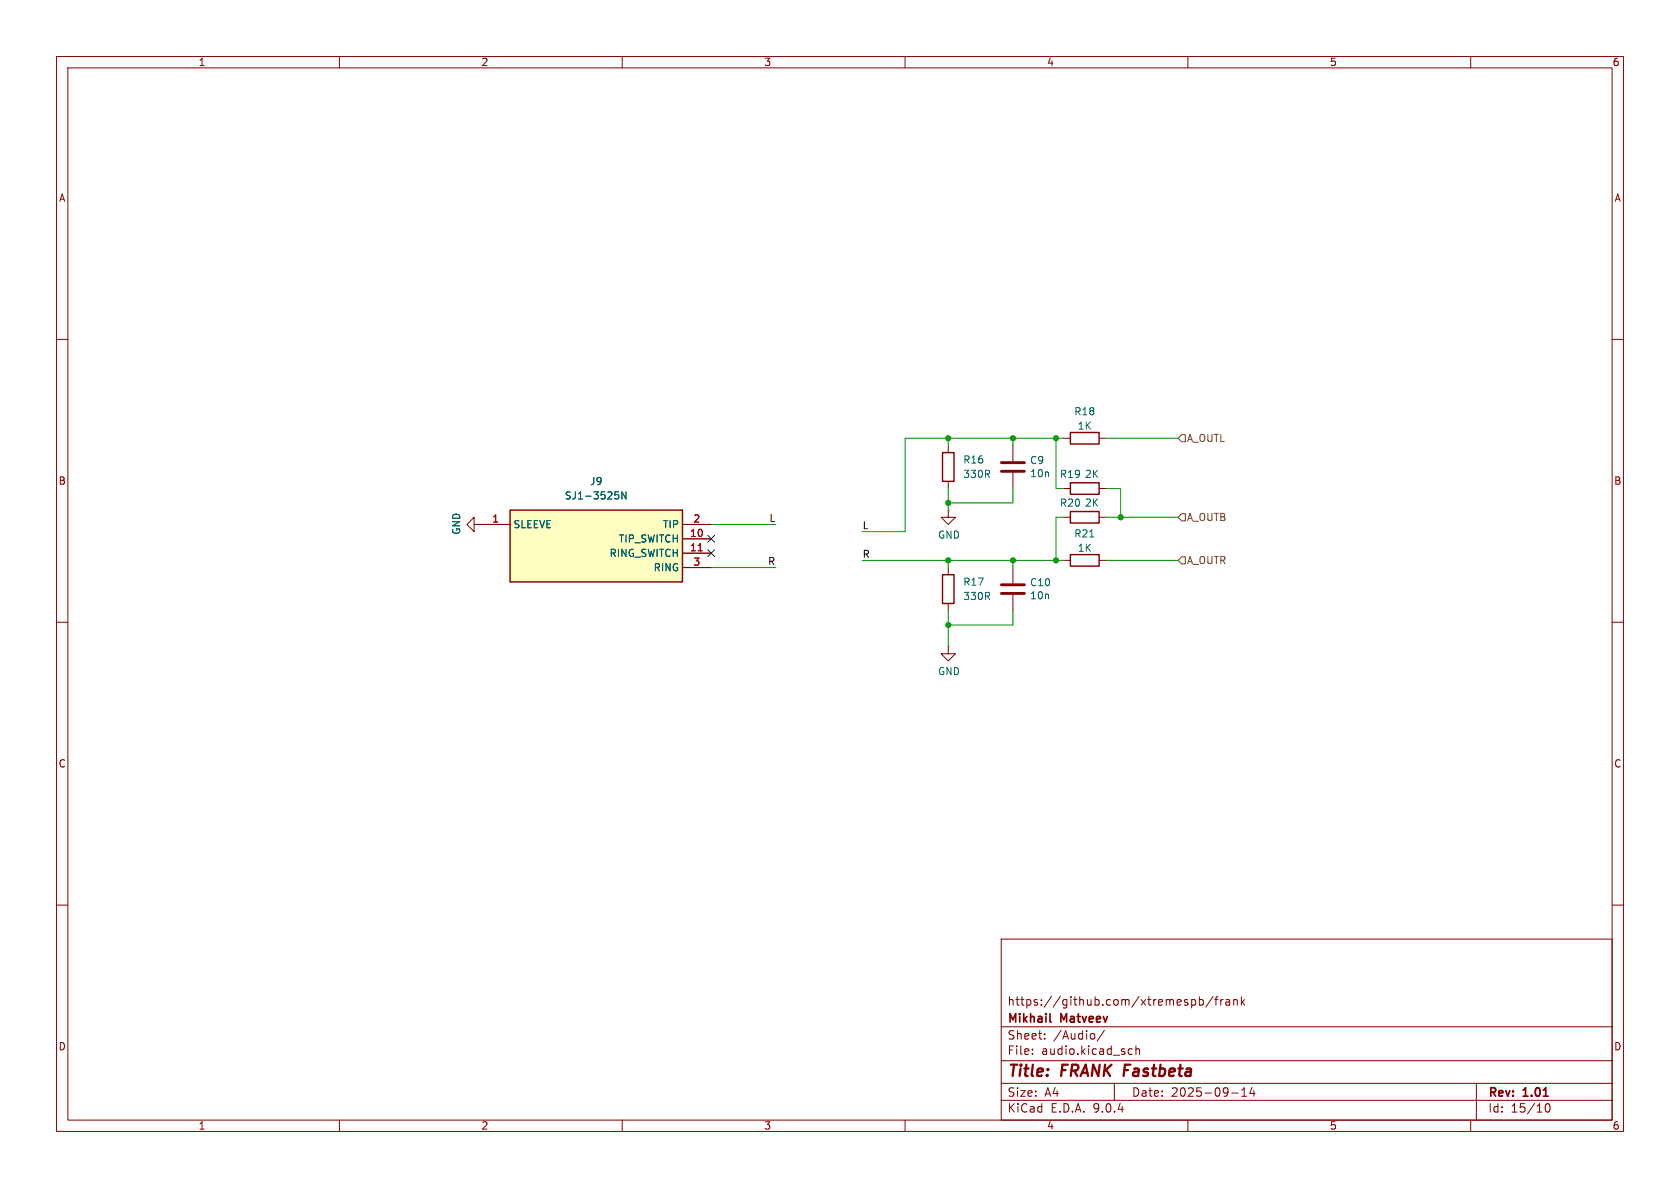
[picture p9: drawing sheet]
(kicad_sch
 (version 20250114)
 (generator "eeschema")
 (generator_version "9.0")
 (paper "A4")
 (title_block
  (title "${NAME} ${MODEL}")
  (date "${DATE}")
  (rev "${VERSION}")
  (company "Mikhail Matveev")
  (comment 1 "https://github.com/xtremespb/frank"))
 (lib_symbols
  (symbol "Device:C"
   (pin_numbers (hide yes))
   (pin_names
    (offset 0.254)) (exclude_from_sim no) (in_bom yes) (on_board yes)
   (property "Reference" "C" (at 0.635 2.54 0) (effects (font (size 1.27 1.27)) (justify left)))
   (property "Value" "C" (at 0.635 -2.54 0) (effects (font (size 1.27 1.27)) (justify left)))
   (property "Footprint" "" (at 0.9652 -3.81 0) (effects (font (size 1.27 1.27)) (hide yes)))
   (property "Datasheet" "~" (at 0 0 0) (effects (font (size 1.27 1.27)) (hide yes)))
   (property "Description" "Unpolarized capacitor" (at 0 0 0) (effects (font (size 1.27 1.27)) (hide yes)))
   (symbol "C_0_1"
    (polyline (pts (xy -2.032 0.762) (xy 2.032 0.762)) (stroke (width 0.508) (type default)) (fill (type none)))
    (polyline (pts (xy -2.032 -0.762) (xy 2.032 -0.762)) (stroke (width 0.508) (type default)) (fill (type none))))
   (symbol "C_1_1"
    (pin passive line (at 0 3.81 270) (length 2.794) (name "~" (effects (font (size 1.27 1.27)))) (number "1" (effects (font (size 1.27 1.27)))))
    (pin passive line (at 0 -3.81 90) (length 2.794) (name "~" (effects (font (size 1.27 1.27)))) (number "2" (effects (font (size 1.27 1.27))))))
   (embedded_fonts no))
  (symbol "Device:R"
   (pin_numbers (hide yes))
   (pin_names
    (offset 0)) (exclude_from_sim no) (in_bom yes) (on_board yes)
   (property "Reference" "R" (at 2.032 0 90) (effects (font (size 1.27 1.27))))
   (property "Value" "R" (at 0 0 90) (effects (font (size 1.27 1.27))))
   (property "Footprint" "" (at -1.778 0 90) (effects (font (size 1.27 1.27)) (hide yes)))
   (property "Datasheet" "~" (at 0 0 0) (effects (font (size 1.27 1.27)) (hide yes)))
   (property "Description" "Resistor" (at 0 0 0) (effects (font (size 1.27 1.27)) (hide yes)))
   (symbol "R_0_1"
    (rectangle (start -1.016 -2.54) (end 1.016 2.54) (stroke (width 0.254) (type default)) (fill (type none))))
   (symbol "R_1_1"
    (pin passive line (at 0 3.81 270) (length 1.27) (name "~" (effects (font (size 1.27 1.27)))) (number "1" (effects (font (size 1.27 1.27)))))
    (pin passive line (at 0 -3.81 90) (length 1.27) (name "~" (effects (font (size 1.27 1.27)))) (number "2" (effects (font (size 1.27 1.27))))))
   (embedded_fonts no))
  (symbol "FRANK:SJ1-3525N" (exclude_from_sim no) (in_bom yes) (on_board yes)
   (property "Reference" "J8" (at 20.32 7.62 0) (effects (font (size 1.27 1.27))))
   (property "Value" "SJ1-3525N" (at 20.32 5.08 0) (effects (font (size 1.27 1.27))))
   (property "Footprint" "SJ13525N" (at 36.83 -94.92 0) (effects (font (size 1.27 1.27)) (justify left top) (hide yes)))
   (property "Datasheet" "https://www.sameskydevices.com/product/resource/sj1-352xn.pdf" (at 36.83 -194.92 0) (effects (font (size 1.27 1.27)) (justify left top) (hide yes)))
   (property "Description" "3.5 mm, Stereo, Right Angle, Through Hole, 3 Conductors, 2 Internal Switches, Audio Jack Connector" (at 0 0 0) (effects (font (size 1.27 1.27)) (hide yes)))
   (property "Height" "" (at 36.83 -394.92 0) (effects (font (size 1.27 1.27)) (justify left top) (hide yes)))
   (property "Mouser Part Number" "490-SJ1-3525N" (at 36.83 -494.92 0) (effects (font (size 1.27 1.27)) (justify left top) (hide yes)))
   (property "Mouser Price/Stock" "https://www.mouser.co.uk/ProductDetail/CUI-Devices/SJ1-3525N?qs=WyjlAZoYn505QPmBO3I74g%3D%3D" (at 36.83 -594.92 0) (effects (font (size 1.27 1.27)) (justify left top) (hide yes)))
   (property "Manufacturer_Name" "Same Sky" (at 36.83 -694.92 0) (effects (font (size 1.27 1.27)) (justify left top) (hide yes)))
   (property "Manufacturer_Part_Number" "SJ1-3525N" (at 36.83 -794.92 0) (effects (font (size 1.27 1.27)) (justify left top) (hide yes)))
   (symbol "SJ1-3525N_1_1"
    (rectangle (start 5.08 2.54) (end 35.56 -10.16) (stroke (width 0.254) (type default)) (fill (type background)))
    (pin passive line (at 0 0 0) (length 5.08) (name "TIP" (effects (font (size 1.27 1.27)))) (number "2" (effects (font (size 1.27 1.27)))))
    (pin passive line (at 0 -2.54 0) (length 5.08) (name "TIP_SWITCH" (effects (font (size 1.27 1.27)))) (number "10" (effects (font (size 1.27 1.27)))))
    (pin passive line (at 0 -5.08 0) (length 5.08) (name "RING_SWITCH" (effects (font (size 1.27 1.27)))) (number "11" (effects (font (size 1.27 1.27)))))
    (pin passive line (at 0 -7.62 0) (length 5.08) (name "RING" (effects (font (size 1.27 1.27)))) (number "3" (effects (font (size 1.27 1.27)))))
    (pin passive line (at 40.64 0 180) (length 5.08) (name "SLEEVE" (effects (font (size 1.27 1.27)))) (number "1" (effects (font (size 1.27 1.27))))))
   (embedded_fonts no))
  (symbol "GND_1"
   (power)
   (pin_numbers (hide yes))
   (pin_names
    (offset 0) (hide yes)) (exclude_from_sim no) (in_bom yes) (on_board yes)
   (property "Reference" "#PWR" (at 0 -6.35 0) (effects (font (size 1.27 1.27)) (hide yes)))
   (property "Value" "GND" (at 0 -3.81 0) (effects (font (size 1.27 1.27))))
   (property "Footprint" "" (at 0 0 0) (effects (font (size 1.27 1.27)) (hide yes)))
   (property "Datasheet" "" (at 0 0 0) (effects (font (size 1.27 1.27)) (hide yes)))
   (property "Description" "Power symbol creates a global label with name \"GND\" , ground" (at 0 0 0) (effects (font (size 1.27 1.27)) (hide yes)))
   (symbol "GND_1_0_1"
    (polyline (pts (xy 0 0) (xy 0 -1.27) (xy 1.27 -1.27) (xy 0 -2.54) (xy -1.27 -1.27) (xy 0 -1.27)) (stroke (width 0) (type default)) (fill (type none))))
   (symbol "GND_1_1_1"
    (pin power_in line (at 0 0 270) (length 0) (name "~" (effects (font (size 1.27 1.27)))) (number "1" (effects (font (size 1.27 1.27))))))
   (embedded_fonts no))
  (symbol "GND_2"
   (power)
   (pin_numbers (hide yes))
   (pin_names
    (offset 0) (hide yes)) (exclude_from_sim no) (in_bom yes) (on_board yes)
   (property "Reference" "#PWR" (at 0 -6.35 0) (effects (font (size 1.27 1.27)) (hide yes)))
   (property "Value" "GND" (at 0 -3.81 0) (effects (font (size 1.27 1.27))))
   (property "Footprint" "" (at 0 0 0) (effects (font (size 1.27 1.27)) (hide yes)))
   (property "Datasheet" "" (at 0 0 0) (effects (font (size 1.27 1.27)) (hide yes)))
   (property "Description" "Power symbol creates a global label with name \"GND\" , ground" (at 0 0 0) (effects (font (size 1.27 1.27)) (hide yes)))
   (symbol "GND_2_0_1"
    (polyline (pts (xy 0 0) (xy 0 -1.27) (xy 1.27 -1.27) (xy 0 -2.54) (xy -1.27 -1.27) (xy 0 -1.27)) (stroke (width 0) (type default)) (fill (type none))))
   (symbol "GND_2_1_1"
    (pin power_in line (at 0 0 270) (length 0) (name "~" (effects (font (size 1.27 1.27)))) (number "1" (effects (font (size 1.27 1.27))))))
   (embedded_fonts no))
  (symbol "GND_3"
   (power)
   (pin_numbers (hide yes))
   (pin_names
    (offset 0) (hide yes)) (exclude_from_sim no) (in_bom yes) (on_board yes)
   (property "Reference" "#PWR" (at 0 -6.35 0) (effects (font (size 1.27 1.27)) (hide yes)))
   (property "Value" "GND" (at 0 -3.81 0) (effects (font (size 1.27 1.27))))
   (property "Footprint" "" (at 0 0 0) (effects (font (size 1.27 1.27)) (hide yes)))
   (property "Datasheet" "" (at 0 0 0) (effects (font (size 1.27 1.27)) (hide yes)))
   (property "Description" "Power symbol creates a global label with name \"GND\" , ground" (at 0 0 0) (effects (font (size 1.27 1.27)) (hide yes)))
   (symbol "GND_3_0_1"
    (polyline (pts (xy 0 0) (xy 0 -1.27) (xy 1.27 -1.27) (xy 0 -2.54) (xy -1.27 -1.27) (xy 0 -1.27)) (stroke (width 0) (type default)) (fill (type none))))
   (symbol "GND_3_1_1"
    (pin power_in line (at 0 0 270) (length 0) (name "~" (effects (font (size 1.27 1.27)))) (number "1" (effects (font (size 1.27 1.27))))))
   (embedded_fonts no)))
 (junction
  (at 167.64 88.9)
  (diameter 0)
  (color 0 0 0 0))
 (junction
  (at 167.64 110.49)
  (diameter 0)
  (color 0 0 0 0))
 (junction
  (at 167.64 77.47)
  (diameter 0)
  (color 0 0 0 0))
 (junction
  (at 179.07 99.06)
  (diameter 0)
  (color 0 0 0 0))
 (junction
  (at 167.64 99.06)
  (diameter 0)
  (color 0 0 0 0))
 (junction
  (at 186.69 99.06)
  (diameter 0)
  (color 0 0 0 0))
 (junction
  (at 179.07 77.47)
  (diameter 0)
  (color 0 0 0 0))
 (junction
  (at 186.69 77.47)
  (diameter 0)
  (color 0 0 0 0))
 (junction
  (at 198.12 91.44)
  (diameter 0)
  (color 0 0 0 0))
 (no_connect
  (at 125.73 95.25))
 (no_connect
  (at 125.73 97.79))
 (wire
  (pts (xy 160.02 77.47) (xy 167.64 77.47))
  (stroke (width 0) (type default)))
 (wire
  (pts (xy 179.07 99.06) (xy 186.69 99.06))
  (stroke (width 0) (type default)))
 (wire
  (pts (xy 198.12 86.36) (xy 198.12 91.44))
  (stroke (width 0) (type default)))
 (wire
  (pts (xy 167.64 114.3) (xy 167.64 110.49))
  (stroke (width 0) (type default)))
 (wire
  (pts (xy 179.07 88.9) (xy 167.64 88.9))
  (stroke (width 0) (type default)))
 (wire
  (pts (xy 186.69 77.47) (xy 187.96 77.47))
  (stroke (width 0) (type default)))
 (wire
  (pts (xy 167.64 99.06) (xy 179.07 99.06))
  (stroke (width 0) (type default)))
 (wire
  (pts (xy 179.07 77.47) (xy 186.69 77.47))
  (stroke (width 0) (type default)))
 (wire
  (pts (xy 179.07 110.49) (xy 167.64 110.49))
  (stroke (width 0) (type default)))
 (wire
  (pts (xy 167.64 86.36) (xy 167.64 88.9))
  (stroke (width 0) (type default)))
 (wire
  (pts (xy 137.16 100.33) (xy 125.73 100.33))
  (stroke (width 0) (type default)))
 (wire
  (pts (xy 179.07 107.95) (xy 179.07 110.49))
  (stroke (width 0) (type default)))
 (wire
  (pts (xy 187.96 86.36) (xy 186.69 86.36))
  (stroke (width 0) (type default)))
 (wire
  (pts (xy 195.58 99.06) (xy 208.28 99.06))
  (stroke (width 0) (type default)))
 (wire
  (pts (xy 137.16 92.71) (xy 125.73 92.71))
  (stroke (width 0) (type default)))
 (wire
  (pts (xy 179.07 78.74) (xy 179.07 77.47))
  (stroke (width 0) (type default)))
 (wire
  (pts (xy 167.64 77.47) (xy 179.07 77.47))
  (stroke (width 0) (type default)))
 (wire
  (pts (xy 198.12 91.44) (xy 195.58 91.44))
  (stroke (width 0) (type default)))
 (wire
  (pts (xy 186.69 99.06) (xy 187.96 99.06))
  (stroke (width 0) (type default)))
 (wire
  (pts (xy 179.07 86.36) (xy 179.07 88.9))
  (stroke (width 0) (type default)))
 (wire
  (pts (xy 187.96 91.44) (xy 186.69 91.44))
  (stroke (width 0) (type default)))
 (wire
  (pts (xy 160.02 77.47) (xy 160.02 93.98))
  (stroke (width 0) (type default)))
 (wire
  (pts (xy 186.69 91.44) (xy 186.69 99.06))
  (stroke (width 0) (type default)))
 (wire
  (pts (xy 167.64 77.47) (xy 167.64 78.74))
  (stroke (width 0) (type default)))
 (wire
  (pts (xy 152.4 99.06) (xy 167.64 99.06))
  (stroke (width 0) (type default)))
 (wire
  (pts (xy 186.69 77.47) (xy 186.69 86.36))
  (stroke (width 0) (type default)))
 (wire
  (pts (xy 167.64 99.06) (xy 167.64 100.33))
  (stroke (width 0) (type default)))
 (wire
  (pts (xy 195.58 86.36) (xy 198.12 86.36))
  (stroke (width 0) (type default)))
 (wire
  (pts (xy 195.58 77.47) (xy 208.28 77.47))
  (stroke (width 0) (type default)))
 (wire
  (pts (xy 167.64 88.9) (xy 167.64 90.17))
  (stroke (width 0) (type default)))
 (wire
  (pts (xy 198.12 91.44) (xy 208.28 91.44))
  (stroke (width 0) (type default)))
 (wire
  (pts (xy 179.07 100.33) (xy 179.07 99.06))
  (stroke (width 0) (type default)))
 (wire
  (pts (xy 152.4 93.98) (xy 160.02 93.98))
  (stroke (width 0) (type default)))
 (wire
  (pts (xy 167.64 107.95) (xy 167.64 110.49))
  (stroke (width 0) (type default)))
 (label "L"
  (at 152.4 93.98 0)
  (effects (font (size 1.27 1.27)) (justify left bottom)))
 (label "R"
  (at 152.4 99.06 0)
  (effects (font (size 1.27 1.27)) (justify left bottom)))
 (label "L"
  (at 137.16 92.71 180)
  (effects (font (size 1.27 1.27)) (justify right bottom)))
 (label "R"
  (at 137.16 100.33 180)
  (effects (font (size 1.27 1.27)) (justify right bottom)))
 (hierarchical_label "A_OUTB"
  (shape input)
  (at 208.28 91.44 0)
  (effects (font (size 1.27 1.27)) (justify left)))
 (hierarchical_label "A_OUTL"
  (shape input)
  (at 208.28 77.47 0)
  (effects (font (size 1.27 1.27)) (justify left)))
 (hierarchical_label "A_OUTR"
  (shape input)
  (at 208.28 99.06 0)
  (effects (font (size 1.27 1.27)) (justify left)))
 (symbol
  (lib_name "GND_3")
  (lib_id "power:GND")
  (at 167.64 90.17 0)
  (unit 1)
  (exclude_from_sim no)
  (in_bom yes)
  (on_board yes)
  (dnp no)
  (property "Reference" "#PWR044" (at 167.64 96.52 0) (effects (font (size 1.27 1.27)) (hide yes)))
  (property "Value" "GND" (at 167.767 94.5642 0) (effects (font (size 1.27 1.27))))
  (property "Footprint" "" (at 167.64 90.17 0) (effects (font (size 1.27 1.27)) (hide yes)))
  (property "Datasheet" "" (at 167.64 90.17 0) (effects (font (size 1.27 1.27)) (hide yes)))
  (property "Description" "Power symbol creates a global label with name \"GND\" , ground" (at 167.64 90.17 0) (effects (font (size 1.27 1.27)) (hide yes)))
  (pin "1"))
 (symbol
  (lib_id "Device:R")
  (at 191.77 86.36 90)
  (unit 1)
  (exclude_from_sim no)
  (in_bom yes)
  (on_board yes)
  (dnp no)
  (property "Reference" "R19" (at 189.23 83.82 90) (effects (font (size 1.27 1.27))))
  (property "Value" "2K" (at 193.04 83.82 90) (effects (font (size 1.27 1.27))))
  (property "Footprint" "FRANK:Combined 0805 RE" (at 191.77 88.138 90) (effects (font (size 1.27 1.27)) (hide yes)))
  (property "Datasheet" "https://www.vishay.com/docs/28952/mcs0402at-mct0603at-mcu0805at-mca1206at.pdf" (at 191.77 86.36 0) (effects (font (size 1.27 1.27)) (hide yes)))
  (property "Description" "" (at 191.77 86.36 0) (effects (font (size 1.27 1.27)) (hide yes)))
  (property "AliExpress" "https://www.aliexpress.com/item/1005005945735199.html" (at 191.77 86.36 0) (effects (font (size 1.27 1.27)) (hide yes)))
  (property "Height" "" (at 191.77 86.36 90) (effects (font (size 1.27 1.27)) (hide yes)))
  (property "Manufacturer_Name" "" (at 191.77 86.36 90) (effects (font (size 1.27 1.27)) (hide yes)))
  (property "Manufacturer_Part_Number" "" (at 191.77 86.36 90) (effects (font (size 1.27 1.27)) (hide yes)))
  (property "Mouser Part Number" "" (at 191.77 86.36 90) (effects (font (size 1.27 1.27)) (hide yes)))
  (property "Mouser Price/Stock" "" (at 191.77 86.36 90) (effects (font (size 1.27 1.27)) (hide yes)))
  (pin "1")
  (pin "2"))
 (symbol
  (lib_id "Device:R")
  (at 191.77 99.06 90)
  (unit 1)
  (exclude_from_sim no)
  (in_bom yes)
  (on_board yes)
  (dnp no)
  (fields_autoplaced yes)
  (property "Reference" "R21" (at 191.77 94.3442 90) (effects (font (size 1.27 1.27))))
  (property "Value" "1K" (at 191.77 96.8811 90) (effects (font (size 1.27 1.27))))
  (property "Footprint" "FRANK:Combined 0805 RE" (at 191.77 100.838 90) (effects (font (size 1.27 1.27)) (hide yes)))
  (property "Datasheet" "https://www.vishay.com/docs/28952/mcs0402at-mct0603at-mcu0805at-mca1206at.pdf" (at 191.77 99.06 0) (effects (font (size 1.27 1.27)) (hide yes)))
  (property "Description" "" (at 191.77 99.06 0) (effects (font (size 1.27 1.27)) (hide yes)))
  (property "AliExpress" "https://www.aliexpress.com/item/1005005945735199.html" (at 191.77 99.06 0) (effects (font (size 1.27 1.27)) (hide yes)))
  (property "Height" "" (at 191.77 99.06 90) (effects (font (size 1.27 1.27)) (hide yes)))
  (property "Manufacturer_Name" "" (at 191.77 99.06 90) (effects (font (size 1.27 1.27)) (hide yes)))
  (property "Manufacturer_Part_Number" "" (at 191.77 99.06 90) (effects (font (size 1.27 1.27)) (hide yes)))
  (property "Mouser Part Number" "" (at 191.77 99.06 90) (effects (font (size 1.27 1.27)) (hide yes)))
  (property "Mouser Price/Stock" "" (at 191.77 99.06 90) (effects (font (size 1.27 1.27)) (hide yes)))
  (pin "1")
  (pin "2"))
 (symbol
  (lib_id "FRANK:SJ1-3525N")
  (at 125.73 92.71 0)
  (mirror y)
  (unit 1)
  (exclude_from_sim no)
  (in_bom yes)
  (on_board yes)
  (dnp no)
  (fields_autoplaced yes)
  (property "Reference" "J9" (at 105.41 85.09 0) (effects (font (size 1.27 1.27))))
  (property "Value" "SJ1-3525N" (at 105.41 87.63 0) (effects (font (size 1.27 1.27))))
  (property "Footprint" "FRANK:SJ13525N" (at 88.9 187.63 0) (effects (font (size 1.27 1.27)) (justify left top) (hide yes)))
  (property "Datasheet" "https://www.sameskydevices.com/product/resource/sj1-352xn.pdf" (at 88.9 287.63 0) (effects (font (size 1.27 1.27)) (justify left top) (hide yes)))
  (property "Description" "3.5 mm, Stereo, Right Angle, Through Hole, 3 Conductors, 2 Internal Switches, Audio Jack Connector" (at 125.73 92.71 0) (effects (font (size 1.27 1.27)) (hide yes)))
  (property "Height" "" (at 88.9 487.63 0) (effects (font (size 1.27 1.27)) (justify left top) (hide yes)))
  (property "Mouser Part Number" "490-SJ1-3525N" (at 88.9 587.63 0) (effects (font (size 1.27 1.27)) (justify left top) (hide yes)))
  (property "Mouser Price/Stock" "https://www.mouser.co.uk/ProductDetail/CUI-Devices/SJ1-3525N?qs=WyjlAZoYn505QPmBO3I74g%3D%3D" (at 88.9 687.63 0) (effects (font (size 1.27 1.27)) (justify left top) (hide yes)))
  (property "Manufacturer_Name" "Same Sky" (at 88.9 787.63 0) (effects (font (size 1.27 1.27)) (justify left top) (hide yes)))
  (property "Manufacturer_Part_Number" "SJ1-3525N" (at 88.9 887.63 0) (effects (font (size 1.27 1.27)) (justify left top) (hide yes)))
  (pin "2")
  (pin "10")
  (pin "11")
  (pin "3")
  (pin "1"))
 (symbol
  (lib_name "GND_2")
  (lib_id "power:GND")
  (at 167.64 114.3 0)
  (unit 1)
  (exclude_from_sim no)
  (in_bom yes)
  (on_board yes)
  (dnp no)
  (property "Reference" "#PWR045" (at 167.64 120.65 0) (effects (font (size 1.27 1.27)) (hide yes)))
  (property "Value" "GND" (at 167.767 118.6942 0) (effects (font (size 1.27 1.27))))
  (property "Footprint" "" (at 167.64 114.3 0) (effects (font (size 1.27 1.27)) (hide yes)))
  (property "Datasheet" "" (at 167.64 114.3 0) (effects (font (size 1.27 1.27)) (hide yes)))
  (property "Description" "Power symbol creates a global label with name \"GND\" , ground" (at 167.64 114.3 0) (effects (font (size 1.27 1.27)) (hide yes)))
  (pin "1"))
 (symbol
  (lib_id "Device:R")
  (at 167.64 104.14 0)
  (unit 1)
  (exclude_from_sim no)
  (in_bom yes)
  (on_board yes)
  (dnp no)
  (fields_autoplaced yes)
  (property "Reference" "R17" (at 170.18 102.8699 0) (effects (font (size 1.27 1.27)) (justify left)))
  (property "Value" "330R" (at 170.18 105.4099 0) (effects (font (size 1.27 1.27)) (justify left)))
  (property "Footprint" "FRANK:Combined 0805 RE" (at 165.862 104.14 90) (effects (font (size 1.27 1.27)) (hide yes)))
  (property "Datasheet" "https://www.vishay.com/docs/28952/mcs0402at-mct0603at-mcu0805at-mca1206at.pdf" (at 167.64 104.14 0) (effects (font (size 1.27 1.27)) (hide yes)))
  (property "Description" "" (at 167.64 104.14 0) (effects (font (size 1.27 1.27)) (hide yes)))
  (property "AliExpress" "https://www.aliexpress.com/item/1005005945735199.html" (at 167.64 104.14 0) (effects (font (size 1.27 1.27)) (hide yes)))
  (property "Height" "" (at 167.64 104.14 0) (effects (font (size 1.27 1.27)) (hide yes)))
  (property "Manufacturer_Name" "" (at 167.64 104.14 0) (effects (font (size 1.27 1.27)) (hide yes)))
  (property "Manufacturer_Part_Number" "" (at 167.64 104.14 0) (effects (font (size 1.27 1.27)) (hide yes)))
  (property "Mouser Part Number" "" (at 167.64 104.14 0) (effects (font (size 1.27 1.27)) (hide yes)))
  (property "Mouser Price/Stock" "" (at 167.64 104.14 0) (effects (font (size 1.27 1.27)) (hide yes)))
  (pin "1")
  (pin "2"))
 (symbol
  (lib_id "Device:R")
  (at 167.64 82.55 0)
  (unit 1)
  (exclude_from_sim no)
  (in_bom yes)
  (on_board yes)
  (dnp no)
  (fields_autoplaced yes)
  (property "Reference" "R16" (at 170.18 81.2799 0) (effects (font (size 1.27 1.27)) (justify left)))
  (property "Value" "330R" (at 170.18 83.8199 0) (effects (font (size 1.27 1.27)) (justify left)))
  (property "Footprint" "FRANK:Combined 0805 RE" (at 165.862 82.55 90) (effects (font (size 1.27 1.27)) (hide yes)))
  (property "Datasheet" "https://www.vishay.com/docs/28952/mcs0402at-mct0603at-mcu0805at-mca1206at.pdf" (at 167.64 82.55 0) (effects (font (size 1.27 1.27)) (hide yes)))
  (property "Description" "" (at 167.64 82.55 0) (effects (font (size 1.27 1.27)) (hide yes)))
  (property "AliExpress" "https://www.aliexpress.com/item/1005005945735199.html" (at 167.64 82.55 0) (effects (font (size 1.27 1.27)) (hide yes)))
  (property "Height" "" (at 167.64 82.55 0) (effects (font (size 1.27 1.27)) (hide yes)))
  (property "Manufacturer_Name" "" (at 167.64 82.55 0) (effects (font (size 1.27 1.27)) (hide yes)))
  (property "Manufacturer_Part_Number" "" (at 167.64 82.55 0) (effects (font (size 1.27 1.27)) (hide yes)))
  (property "Mouser Part Number" "" (at 167.64 82.55 0) (effects (font (size 1.27 1.27)) (hide yes)))
  (property "Mouser Price/Stock" "" (at 167.64 82.55 0) (effects (font (size 1.27 1.27)) (hide yes)))
  (pin "1")
  (pin "2"))
 (symbol
  (lib_id "Device:R")
  (at 191.77 91.44 90)
  (unit 1)
  (exclude_from_sim no)
  (in_bom yes)
  (on_board yes)
  (dnp no)
  (property "Reference" "R20" (at 189.23 88.9 90) (effects (font (size 1.27 1.27))))
  (property "Value" "2K" (at 193.04 88.9 90) (effects (font (size 1.27 1.27))))
  (property "Footprint" "FRANK:Combined 0805 RE" (at 191.77 93.218 90) (effects (font (size 1.27 1.27)) (hide yes)))
  (property "Datasheet" "https://www.vishay.com/docs/28952/mcs0402at-mct0603at-mcu0805at-mca1206at.pdf" (at 191.77 91.44 0) (effects (font (size 1.27 1.27)) (hide yes)))
  (property "Description" "" (at 191.77 91.44 0) (effects (font (size 1.27 1.27)) (hide yes)))
  (property "AliExpress" "https://www.aliexpress.com/item/1005005945735199.html" (at 191.77 91.44 0) (effects (font (size 1.27 1.27)) (hide yes)))
  (property "Height" "" (at 191.77 91.44 90) (effects (font (size 1.27 1.27)) (hide yes)))
  (property "Manufacturer_Name" "" (at 191.77 91.44 90) (effects (font (size 1.27 1.27)) (hide yes)))
  (property "Manufacturer_Part_Number" "" (at 191.77 91.44 90) (effects (font (size 1.27 1.27)) (hide yes)))
  (property "Mouser Part Number" "" (at 191.77 91.44 90) (effects (font (size 1.27 1.27)) (hide yes)))
  (property "Mouser Price/Stock" "" (at 191.77 91.44 90) (effects (font (size 1.27 1.27)) (hide yes)))
  (pin "1")
  (pin "2"))
 (symbol
  (lib_id "Device:C")
  (at 179.07 82.55 0)
  (unit 1)
  (exclude_from_sim no)
  (in_bom yes)
  (on_board yes)
  (dnp no)
  (property "Reference" "C9" (at 181.991 81.3816 0) (effects (font (size 1.27 1.27)) (justify left)))
  (property "Value" "10n" (at 181.991 83.693 0) (effects (font (size 1.27 1.27)) (justify left)))
  (property "Footprint" "FRANK:Combined 0805 CR" (at 180.0352 86.36 0) (effects (font (size 1.27 1.27)) (hide yes)))
  (property "Datasheet" "https://eu.mouser.com/datasheet/2/40/KGM_X7R-3223212.pdf" (at 179.07 82.55 0) (effects (font (size 1.27 1.27)) (hide yes)))
  (property "Description" "" (at 179.07 82.55 0) (effects (font (size 1.27 1.27)) (hide yes)))
  (property "AliExpress" "https://www.aliexpress.com/item/33008008276.html" (at 179.07 82.55 0) (effects (font (size 1.27 1.27)) (hide yes)))
  (property "Height" "" (at 179.07 82.55 0) (effects (font (size 1.27 1.27)) (hide yes)))
  (property "Manufacturer_Name" "" (at 179.07 82.55 0) (effects (font (size 1.27 1.27)) (hide yes)))
  (property "Manufacturer_Part_Number" "" (at 179.07 82.55 0) (effects (font (size 1.27 1.27)) (hide yes)))
  (property "Mouser Part Number" "" (at 179.07 82.55 0) (effects (font (size 1.27 1.27)) (hide yes)))
  (property "Mouser Price/Stock" "" (at 179.07 82.55 0) (effects (font (size 1.27 1.27)) (hide yes)))
  (pin "1")
  (pin "2"))
 (symbol
  (lib_id "Device:C")
  (at 179.07 104.14 0)
  (unit 1)
  (exclude_from_sim no)
  (in_bom yes)
  (on_board yes)
  (dnp no)
  (property "Reference" "C10" (at 181.991 102.9716 0) (effects (font (size 1.27 1.27)) (justify left)))
  (property "Value" "10n" (at 181.991 105.283 0) (effects (font (size 1.27 1.27)) (justify left)))
  (property "Footprint" "FRANK:Combined 0805 CR" (at 180.0352 107.95 0) (effects (font (size 1.27 1.27)) (hide yes)))
  (property "Datasheet" "https://eu.mouser.com/datasheet/2/40/KGM_X7R-3223212.pdf" (at 179.07 104.14 0) (effects (font (size 1.27 1.27)) (hide yes)))
  (property "Description" "" (at 179.07 104.14 0) (effects (font (size 1.27 1.27)) (hide yes)))
  (property "AliExpress" "https://www.aliexpress.com/item/33008008276.html" (at 179.07 104.14 0) (effects (font (size 1.27 1.27)) (hide yes)))
  (property "Height" "" (at 179.07 104.14 0) (effects (font (size 1.27 1.27)) (hide yes)))
  (property "Manufacturer_Name" "" (at 179.07 104.14 0) (effects (font (size 1.27 1.27)) (hide yes)))
  (property "Manufacturer_Part_Number" "" (at 179.07 104.14 0) (effects (font (size 1.27 1.27)) (hide yes)))
  (property "Mouser Part Number" "" (at 179.07 104.14 0) (effects (font (size 1.27 1.27)) (hide yes)))
  (property "Mouser Price/Stock" "" (at 179.07 104.14 0) (effects (font (size 1.27 1.27)) (hide yes)))
  (pin "1")
  (pin "2"))
 (symbol
  (lib_id "Device:R")
  (at 191.77 77.47 90)
  (unit 1)
  (exclude_from_sim no)
  (in_bom yes)
  (on_board yes)
  (dnp no)
  (fields_autoplaced yes)
  (property "Reference" "R18" (at 191.77 72.7542 90) (effects (font (size 1.27 1.27))))
  (property "Value" "1K" (at 191.77 75.2911 90) (effects (font (size 1.27 1.27))))
  (property "Footprint" "FRANK:Combined 0805 RE" (at 191.77 79.248 90) (effects (font (size 1.27 1.27)) (hide yes)))
  (property "Datasheet" "https://www.vishay.com/docs/28952/mcs0402at-mct0603at-mcu0805at-mca1206at.pdf" (at 191.77 77.47 0) (effects (font (size 1.27 1.27)) (hide yes)))
  (property "Description" "" (at 191.77 77.47 0) (effects (font (size 1.27 1.27)) (hide yes)))
  (property "AliExpress" "https://www.aliexpress.com/item/1005005945735199.html" (at 191.77 77.47 0) (effects (font (size 1.27 1.27)) (hide yes)))
  (property "Height" "" (at 191.77 77.47 90) (effects (font (size 1.27 1.27)) (hide yes)))
  (property "Manufacturer_Name" "" (at 191.77 77.47 90) (effects (font (size 1.27 1.27)) (hide yes)))
  (property "Manufacturer_Part_Number" "" (at 191.77 77.47 90) (effects (font (size 1.27 1.27)) (hide yes)))
  (property "Mouser Part Number" "" (at 191.77 77.47 90) (effects (font (size 1.27 1.27)) (hide yes)))
  (property "Mouser Price/Stock" "" (at 191.77 77.47 90) (effects (font (size 1.27 1.27)) (hide yes)))
  (pin "1")
  (pin "2"))
 (symbol
  (lib_name "GND_1")
  (lib_id "power:GND")
  (at 85.09 92.71 270)
  (mirror x)
  (unit 1)
  (exclude_from_sim no)
  (in_bom yes)
  (on_board yes)
  (dnp no)
  (property "Reference" "#PWR043" (at 78.74 92.71 0) (effects (font (size 1.27 1.27)) (hide yes)))
  (property "Value" "GND" (at 80.6958 92.583 0) (effects (font (size 1.27 1.27))))
  (property "Footprint" "" (at 85.09 92.71 0) (effects (font (size 1.27 1.27)) (hide yes)))
  (property "Datasheet" "" (at 85.09 92.71 0) (effects (font (size 1.27 1.27)) (hide yes)))
  (property "Description" "Power symbol creates a global label with name \"GND\" , ground" (at 85.09 92.71 0) (effects (font (size 1.27 1.27)) (hide yes)))
  (pin "1")))
